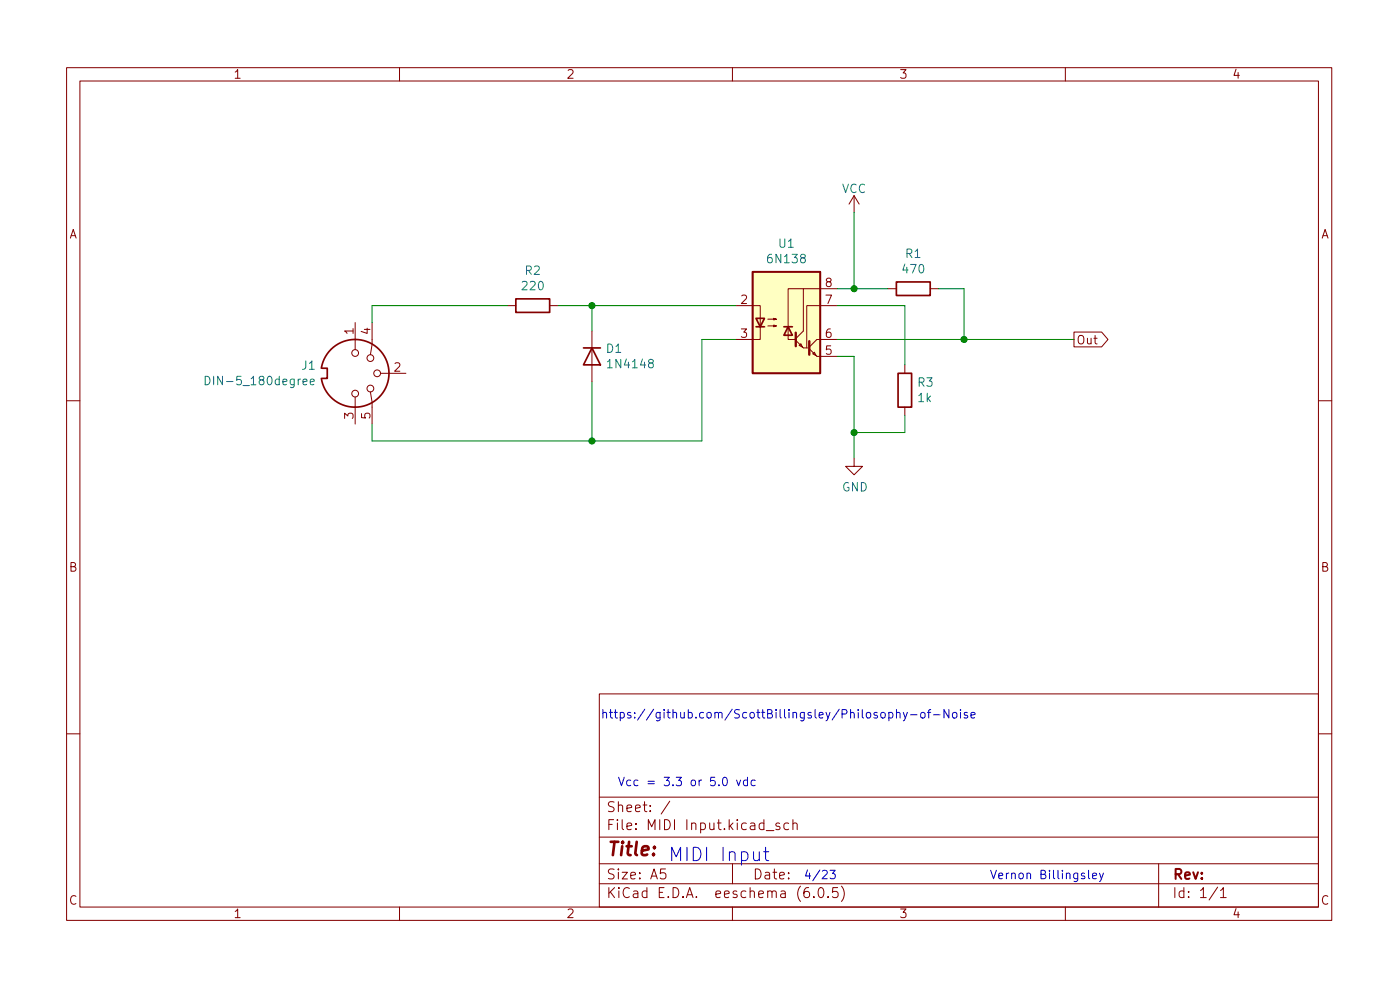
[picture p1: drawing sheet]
<svg xmlns="http://www.w3.org/2000/svg" width="210mm" height="148mm" viewBox="0 0 210 148" stroke-linecap="round" stroke-linejoin="round" font-family="sans-serif">
<g fill="none" stroke="#840000" stroke-width=".15">
<path d="M10 10.2h190v128h-190zM12 12.2h186v124h-186zM60 10.2v2M110 10.2v2M160 10.2v2M128.3 29.4l-.8 1.2M128.3 29.4v2.5M128.3 29.4l.7 1.2M53.3 48.4v4.1M53.3 59.6v4.1M55.6 58.8l.3 1.6v3.3M55.9 48.4v3.3l-.3 1.5"/>
<path d="M57.1 56h3.9M76.2 45.9h1.3M82.5 45.9h1.3M88.9 49.7v7.6M110.5 45.9h3.7v5.1h-3.7M115.3 48.9h1.3l-.4 .2v-.3l.4 .1M115.3 47.9h1.3l-.4 .1v-.2l.4 .1M119.5 51.1l1.1 1.1h.7M120 51.8l.3-.2 .2 .5zM120.6 43.3h-2.2v7.7h1M121.5 52.4l1.2 1.1h3M122 53.1l.3-.2 .3 .5z"/>
<path d="M125.7 43.3h-5.1v6.4l-1.1 1.1M125.7 45.9h-4.5v6.3M125.7 51h-3l-1.2 1.1M133.3 43.3h1.3M135.9 54.8v1.2M139.7 43.3h1.3M161.3 49.8h4.1l1 1.2-1 1.1h-4.1zM10 60.2h2M128.3 68.7v1.3h1.2l-1.2 1.3-1.3-1.3h1.3M135.9 61.1v1.3M198 60.2h2M10 110.2h2"/>
<path d="M90 104.2h108v32h-108zM90 119.7h108M198 110.2h2M60 136.2v2M90 132.7h108M90 129.7h108M90 125.7h108M99.9 130.4h-.7v.8l.2-.2 .5 .1 .1 .2-.1 .5-.2 .1h-.3l-.2-.1M100.6 120.3l-1.3 1.9M110 136.2v2M110 129.7v3M115.1 124.7h1.1"/>
<path d="M117.1 123.6l-.4-.1-.2 .3 .1 .2 .5 .1v.4h-.6M118.4 123.6l-.4-.1-.3 .3v.5l.2 .2h.5M119.1 123.7a.37 .37 0 0 1 .6 .1v.7M119.1 123v1.5M121.4 133.2a.59 .59 0 0 0-.7 .7v.6l.2 .2h.4l.2-.1 .1-.5-.2-.2-.4-.1-.3 .3M122.2 134.6v.1M123.1 133.3l.3-.1a.94 .94 0 0 1 0 1.5h-.2a1 1 0 0 1-.1-1.4zM124.4 134.6v.1M125.8 133.2h-.7l-.1 .8 .2-.2 .5 .1 .2 .2-.1 .5-.2 .1h-.4l-.2-.1M126.4 133a1.72 1.72 0 0 1 0 2.3M160 136.2v2M174 129.7v6.5"/>
<path d="M182.9 133.2l-1.3 1.9M183.3 133.7l.4-.5v1.5M183.3 134.7h.9"/>
<circle cx="53.3" cy="53" r=".51"/>
<circle cx="53.3" cy="59.1" r=".51"/>
<circle cx="55.6" cy="58.3" r=".51"/>
<circle cx="55.6" cy="53.8" r=".51"/>
<circle cx="56.6" cy="56" r=".51"/>
</g>
<path d="M113 40.8h10.2v15.2h-10.2z" fill="#ffffc2" stroke="#ffffc2" stroke-width=".15"/>
<path d="M48.3 55.3a5.1 5.1 0 0 1 7.8-3.5 5.1 5.1 0 0 1 0 8.5 5.1 5.1 0 0 1-7.8-3.5M48.4 55.3h.7v1.5h-.7M77.5 44.9h5v2h-5zM87.6 52.2h2.6M88.9 52.2l1.3 2.6h-2.6zM113 40.8h10.2v15.2h-10.2zM113.5 47.8h1.3l-.6 1.3zM113.5 49.1h1.3M117.7 49.1h1.3M118.4 49.1l.6 1.2h-1.3zM134.6 42.3h5.1v2.1h-5.1zM134.9 56h2v5.1h-2z" fill="none" stroke="#840000" stroke-width=".25"/>
<path d="M119.5 49.9v2.1M121.5 51.2v2" fill="none" stroke="#840000" stroke-width=".36"/>
<path d="M30.8 56.5a.64 .64 0 0 1 .7 .6 .64 .64 0 0 1-.7 .7zM46.6 57.3l.6-.1-.1-.2-.3-.1-.2 .2 .1 .6h.4" fill="none" stroke="#008484" stroke-width=".15"/>
<g fill="none" stroke="#0000c2" stroke-width=".15">
<path d="M108.7 116.7h.1a.68 .68 0 0 1 .5 .6 .68 .68 0 0 1-.5 .7 .84 .84 0 0 1-.1-1.3zM110.6 117.1l.3 .9 .3-.9M112.3 117.2l-.4-.1-.2 .2v.4l.1 .2h.5M112.3 116.7v1.3M113.4 117.2l-.4-.1-.2 .2v.4l.1 .2h.5M133.5 107l.3-.1 .3 .3v.3l-.1 .2h-.5M133.5 106.9v1.3M134.6 107.1l.2-.2 .3 .1 .1 .8M134.6 106.5v1.3M135.7 106.9l.3 .9M136.3 106.9l-.5 1.2-.1 .1M136.8 107.3h.9"/>
<path d="M138.4 107l.3-.1 .2 .3v.3l-.2 .3-.3-.1-.1-.2v-.3zM139.3 106.9h.5M139.8 106.5l-.3 .2v1.1M140.2 107.3h1M142.5 106.5v1.3l-.7-1.3v1.3M143.2 107l.3-.1 .2 .3v.3l-.2 .3-.3-.1-.2-.2v-.3zM144.3 106.5v.1M144.3 106.9v.9M145.3 107l-.3-.1-.2 .2 .1 .2 .4 .1v.3h-.5M145.8 107.4l.6-.2v-.2l-.4-.1-.2 .2 .1 .6h.5M114.7 127.9h.8M115 127.2v1.7l.1 .2 .4 .1"/>
<path d="M124.7 130.6h.7l-.4 .5 .4 .2v.5l-.2 .1h-.4l-.1-.1M163.5 130.6v1.1l.2 .2M164.1 131.5l.6-.1-.1-.3h-.3l-.2 .2v.6h.5M165.1 131.1l.3 .8M165.7 131.1l-.4 1.1-.2 .1"/>
</g>
<path d="M128.3 31.9v11.4M76.2 45.9h-20.3v2.5M83.8 45.9h26.7M88.9 45.9v3.8M88.9 57.3v8.9M110.5 51h-5.1v15.2h-49.5v-2.5M125.7 43.3h7.6M125.7 51h35.6M125.7 45.9h10.2v8.9M125.7 53.5h2.6v15.2M141 43.3h3.8v7.7M135.9 62.4v2.5h-7.6" fill="none" stroke="#008400" stroke-width=".15"/>
<g fill="#008400" stroke="#008400" stroke-width=".15">
<circle cx="144.8" cy="51" r=".46"/>
<circle cx="88.9" cy="45.9" r=".46"/>
<circle cx="88.9" cy="66.2" r=".46"/>
<circle cx="128.3" cy="64.9" r=".46"/>
<circle cx="128.3" cy="43.3" r=".46"/>
</g>
<text font-size="2.8" fill="#840000" x="91" y="128.5">Title:</text>
<text font-size="2.8" fill="#0000c2" x="100.3" y="129.3">MIDI Input</text>
<g font-size="2.1" fill="#840000">
<text x="91" y="124.6">File: MIDI Input.kicad_sch</text>
<text x="91" y="121.9">Sheet: /</text>
<text x="91" y="134.8">KiCad E.D.A. eeschema (6.0.5)</text>
<text x="91" y="132">Size: A5</text>
<text x="113" y="132">Date:</text>
<text x="176" y="132">Rev:</text>
<text x="176" y="134.8">Id: 1/1</text>
</g>
<g font-size="1.8" fill="#840000">
<text x="35" y="11.8">1</text>
<text x="85" y="11.8">2</text>
<text x="135" y="11.8">3</text>
<text x="185" y="11.8">4</text>
<text x="10.3" y="35.8">A</text>
<text x="198.4" y="35.8">A</text>
<text x="111.3" y="45.6">2</text>
<text x="124" y="45.6">7</text>
<text x="124" y="43.1">8</text>
<text x="53.1" y="50.2" transform="rotate(-90 53.1 50.2)">1</text>
<text x="55.6" y="50.2" transform="rotate(-90 55.6 50.2)">4</text>
<text x="111.3" y="50.7">3</text>
<text x="124" y="53.2">5</text>
<text x="124" y="50.7">6</text>
<text x="161.6" y="51.7">Out</text>
<text x="59.2" y="55.8">2</text>
<text x="53.1" y="62.9" transform="rotate(-90 53.1 62.9)">3</text>
<text x="55.6" y="62.9" transform="rotate(-90 55.6 62.9)">5</text>
<text x="10.3" y="85.8">B</text>
<text x="198.4" y="85.8">B</text>
<text x="10.3" y="135.8">C</text>
<text x="35" y="137.8">1</text>
<text x="85" y="137.8">2</text>
<text x="135" y="137.8">3</text>
<text x="185" y="137.8">4</text>
<text x="198.4" y="135.8">C</text>
</g>
<g font-size="1.8" fill="#008484">
<text x="126.4" y="29">VCC</text>
<text x="78.9" y="41.3">R2</text>
<text x="115.5" y="39.5">6N138</text>
<text x="117" y="37.2">U1</text>
<text x="135.7" y="41">470</text>
<text x="136" y="38.7">R1</text>
<text x="78.5" y="43.6">220</text>
<text x="91.1" y="53">D1</text>
<text x="31.8" y="57.8">DIN-5_180degree</text>
<text x="45.4" y="55.5">J1</text>
<text x="91.6" y="55.3">1N4148</text>
<text x="137.9" y="58">R3</text>
<text x="137.9" y="60.4">1k</text>
<text x="126.4" y="73.8">GND</text>
</g>
<g font-size="1.8" fill="#0000c2">
<text x="90.2" y="107.9">https://github.com/ScottBillingsley/Philosophy-of-Noise</text>
<text x="92.7" y="118">Vcc = 3.3 or 5.0 vdc</text>
<text x="120.6" y="132">4/23</text>
<text x="148.6" y="132">Vernon Billingsley</text>
</g>
</svg>
